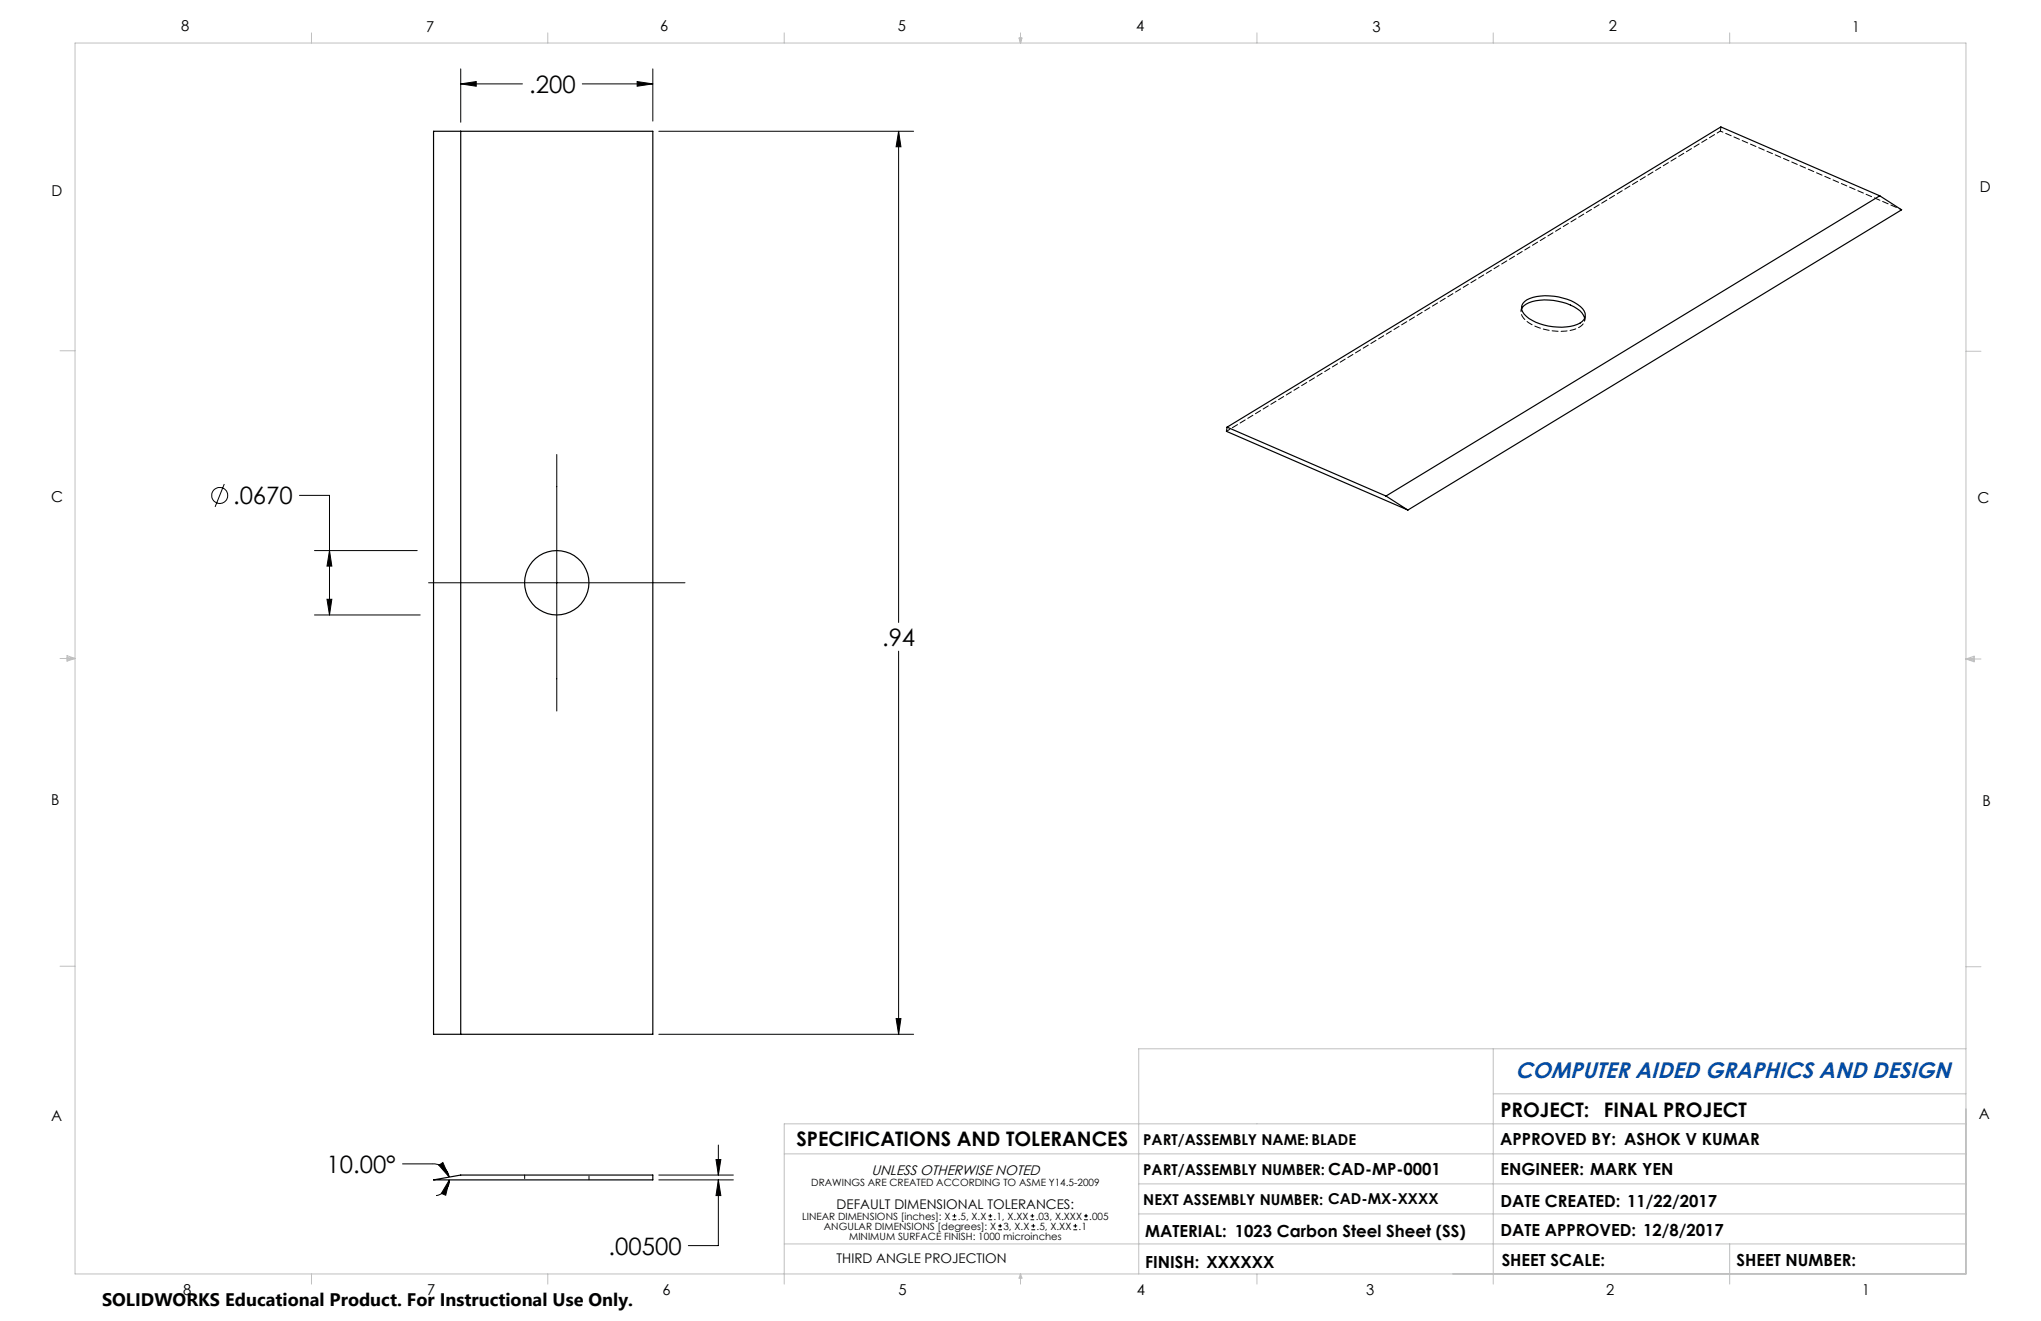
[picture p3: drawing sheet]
<svg xmlns="http://www.w3.org/2000/svg" width="432mm" height="279mm" viewBox="0 0 432 279" stroke-linecap="round" stroke-linejoin="round" font-family="sans-serif">
<g fill="none" stroke="#000" stroke-width=".21">
<path d="M97.5 14.6v11.3M97.5 17.7h13M97.5 17.7l3.3-.4v.9zM123.2 17.7h14.9M134.8 17.3l3.3 .4-3.3 .5zM138.1 14.6v11M139.4 27.8h53.9M190.1 27.8l.5 3.2h-1zM190.1 27.8v103.9M117.8 96.1v54.3M47.4 102.4l-1.9 4.8M63.4 104.8h6.3v25.3"/>
<path d="M66.5 116.5h21.8M69.7 116.5l.5 3.2h-1zM66.5 130.1h22.4M69.2 126.8h1l-.5 3.3zM90.7 123.3h54.2M190.1 137.7v81.1M139.4 218.8h53.9M189.6 215.4h1l-.5 3.4zM85.2 246.2h6.3a3.4 3.4 0 0 1 3.5 2.8M92.9 246.5l.8-.6 1.3 3.1zM95.1 249.6l-.8 3.2-.9-.4zM95.1 249.6a3.3 3.3 0 0 1-2.8 3.3"/>
<path d="M139.4 249.6h15.8M139.4 248.5h15.8M151.5 245.3h1l-.5 3.2zM152 249.6v13.9h-6.4M152 242.2v6.3M152 249.6l.5 3.3h-1zM201.5 258h.8M201.5 257.2h.8M201.9 256.8v.8M209.1 258h.8M209.1 257.2h.8M209.5 256.8v.8"/>
<path d="M211.2 259.3h.8M211.6 258.9v.8M218 258h.8M218 257.2h.8M218.2 259.3h.8M218.4 256.8v.8M218.6 258.9v.8M227.1 259.3h.8M227.5 258.9v.8M229.3 258h.9M229.3 257.2h.9M229.8 256.8v.8"/>
<path d="M211.2 260.1h.8M218.2 260.1h.8M227.1 260.1h.8"/>
<circle cx="46.5" cy="104.8" r="1.69"/>
</g>
<g fill="none" stroke="#c0c0c0" stroke-width=".21">
<path d="M15.9 9.1h400v260.4h-400zM65.9 6.9v2.2M115.9 6.9v2.2M165.9 6.9v2.2M215.6 8h.6l-.3 1.1zM215.7 8l.2 1.1M215.9 6.9v2.2M216 8l-.1 1.1M265.9 6.9v2.2M315.9 6.9v2.2M365.9 6.9v2.2M12.7 74.2h3.2"/>
<path d="M415.9 74.3h3.2M12.7 139.3h3.2M14.2 139.1l1.7 .2M14.2 138.7l1.7 .6-1.7 .5zM15.9 139.3l-1.7 .3M415.9 139.4h3.2M415.9 139.4l1.8-.6v1.2zM415.9 139.4l1.8 .3M417.7 139.2l-1.8 .2M12.7 204.4h3.2M415.9 204.5h3.2M315.9 221.8v49.8"/>
<path d="M315.9 231.4h100M415.9 221.8h-175v47.7M415.9 237.7h-250v33.9M165.9 244.1h250M240.9 250.4h175M240.9 256.8h175M65.9 269.5v2.1M115.9 269.5v2.1M165.9 263.1h250M215.9 269.5v2.1M215.9 269.5l.3 .8h-.6zM265.9 269.5v2.1"/>
<path d="M365.9 263.1v8.5"/>
</g>
<path d="M95.1 249.6l-.8 3.2-.9-.4zM92.9 246.5l.8-.6 1.3 3.1zM152 249.6l.5 3.3h-1zM151.5 245.3h1l-.5 3.2zM190.1 27.8l.5 3.2h-1zM189.6 215.4h1l-.5 3.4zM97.5 17.7l3.3-.4v.9zM134.8 17.3l3.3 .4-3.3 .5zM69.2 126.8h1l-.5 3.3zM69.7 116.5l.5 3.2h-1z" fill="#000"/>
<g fill="none" stroke="#000" stroke-width=".25">
<path d="M91.7 27.8h46.4v191h-46.4zM97.5 27.8v191M397.7 41.4l-104.5 63.5M397.7 41.4l4.6 3-104.4 63.5M397.7 41.4l-33.6-14.6-104.5 63.5M321.9 65.3a4.2 4.2 0 0 1 3.9-1.8 11.7 11.7 0 0 1 8.9 2.7l.5 1.1M322.5 63.8a8.6 8.6 0 0 1 6.3-1.1 9 9 0 0 1 6.3 3.1 1.95 1.95 0 0 1-1.4 2.8 12.1 12.1 0 0 1-10.8-1.7 1.95 1.95 0 0 1-.4-3.1zM259.6 90.3l-.1 .9 38.4 16.7M259.6 90.3l33.6 14.6M293.2 104.9l4.7 3M91.7 249.6l5.8-1.1h40.6v1.1z"/>
<circle cx="117.8" cy="123.2" r="6.8"/>
</g>
<path d="M364 27.7l-104.5 63.5M111 248.5v1M124.6 249.5v-1" fill="none" stroke="#000" stroke-width=".21" stroke-dasharray="1.3 .6" stroke-dashoffset=".5"/>
<path d="M335.3 67.3a2.15 2.15 0 0 1-1.7 2.2 12.2 12.2 0 0 1-10.8-1.7 2.08 2.08 0 0 1-.9-2.5" fill="none" stroke="#000" stroke-width=".21" stroke-dasharray="1.3 .6" stroke-dashoffset=".6"/>
<path d="M364 27.7l.1-.9M321.9 64.9l-.1 .8M335.3 67.8l.1-.9" fill="none" stroke="#000" stroke-width=".21" stroke-dasharray="1.3 .6" stroke-dashoffset=".4"/>
<path d="M402.3 44.4l-38.3-16.7" fill="none" stroke="#000" stroke-width=".21" stroke-dasharray="1.3 .6" stroke-dashoffset=".7"/>
<g font-size="5.1">
<text x="111.9" y="19.7">.200</text>
<text x="49.3" y="106.6">.0670</text>
<text x="186.6" y="136.6">.94</text>
<text x="69.1" y="248.1">10.00°</text>
<text x="128.8" y="265.4">.00500</text>
</g>
<text font-size="4.7" fill="#024da8" x="320.6" y="228">COMPUTER AIDED GRAPHICS AND DESIGN</text>
<g font-size="4.2">
<text x="317.4" y="236.3">PROJECT:</text>
<text x="339.3" y="236.3">FINAL PROJECT</text>
<text x="168.5" y="242.4">SPECIFICATIONS AND TOLERANCES</text>
</g>
<text font-size="3.8" x="21.6" y="276.3">SOLIDWORKS Educational Product. For Instructional Use Only.</text>
<g font-size="3.5">
<text x="317.4" y="242.2">APPROVED BY: ASHOK V KUMAR</text>
<text x="317.4" y="248.5">ENGINEER: MARK YEN</text>
<text x="317.4" y="255.3">DATE CREATED: 11/22/2017</text>
<text x="242.3" y="261.6">MATERIAL: 1023 Carbon Steel Sheet (SS)</text>
<text x="317.4" y="261.4">DATE APPROVED: 12/8/2017</text>
<text x="242.3" y="268.1">FINISH: XXXXXX</text>
<text x="317.7" y="267.8">SHEET SCALE:</text>
<text x="367.4" y="267.8">SHEET NUMBER:</text>
</g>
<g font-size="3.2">
<text x="38.3" y="6.7">8</text>
<text x="90.2" y="6.7">7</text>
<text x="139.7" y="6.5">6</text>
<text x="190" y="6.5">5</text>
<text x="240.4" y="6.5">4</text>
<text x="290.4" y="6.7">3</text>
<text x="340.4" y="6.5">2</text>
<text x="391.9" y="6.7">1</text>
<text x="10.9" y="41.6">D</text>
<text x="418.9" y="40.7">D</text>
<text x="10.9" y="106.3">C</text>
<text x="418.4" y="106.4">C</text>
<text x="10.8" y="170.2">B</text>
<text x="419.4" y="170.6">B</text>
<text x="10.8" y="237.2">A</text>
<text x="418.6" y="236.8">A</text>
<text x="241.9" y="242.2">PART/ASSEMBLY NAME:BLADE</text>
<text x="241.9" y="248.5">PART/ASSEMBLY NUMBER: CAD-MP-0001</text>
<text x="241.9" y="254.8">NEXT ASSEMBLY NUMBER: CAD-MX-XXXX</text>
<text x="38.8" y="273.8">8</text>
<text x="90.4" y="273.8">7</text>
<text x="140.2" y="273.8">6</text>
<text x="190.1" y="273.9">5</text>
<text x="240.5" y="273.8">4</text>
<text x="289" y="273.9">3</text>
<text x="339.8" y="273.9">2</text>
<text x="394" y="273.9">1</text>
</g>
<text font-size="2.9" x="184.4" y="248.6">UNLESS OTHERWISE NOTED</text>
<g font-size="2.8">
<text x="177" y="255.7">DEFAULT DIMENSIONAL TOLERANCES:</text>
<text x="177" y="267.1">THIRD ANGLE PROJECTION</text>
</g>
<g font-size="2.1">
<text x="171.6" y="250.9">DRAWINGS ARE CREATED ACCORDING TO ASME Y14.5-2009</text>
<text x="169.7" y="257.9">LINEAR DIMENSIONS [inches]: X</text>
<text x="202.6" y="257.9">.5, X.X</text>
<text x="210.2" y="257.9">.1, X.XX</text>
<text x="219.1" y="257.9">.03, X.XXX</text>
<text x="230.5" y="257.9">.005</text>
<text x="174.3" y="260.1">ANGULAR DIMENSIONS [degrees]: X</text>
<text x="179.7" y="262.2">MINIMUM SURFACE FINISH: 1000 microinches</text>
<text x="212.3" y="260.1">3, X.X</text>
<text x="219.3" y="260.1">.5, X.XX</text>
<text x="228.2" y="260.1">.1</text>
</g>
</svg>
